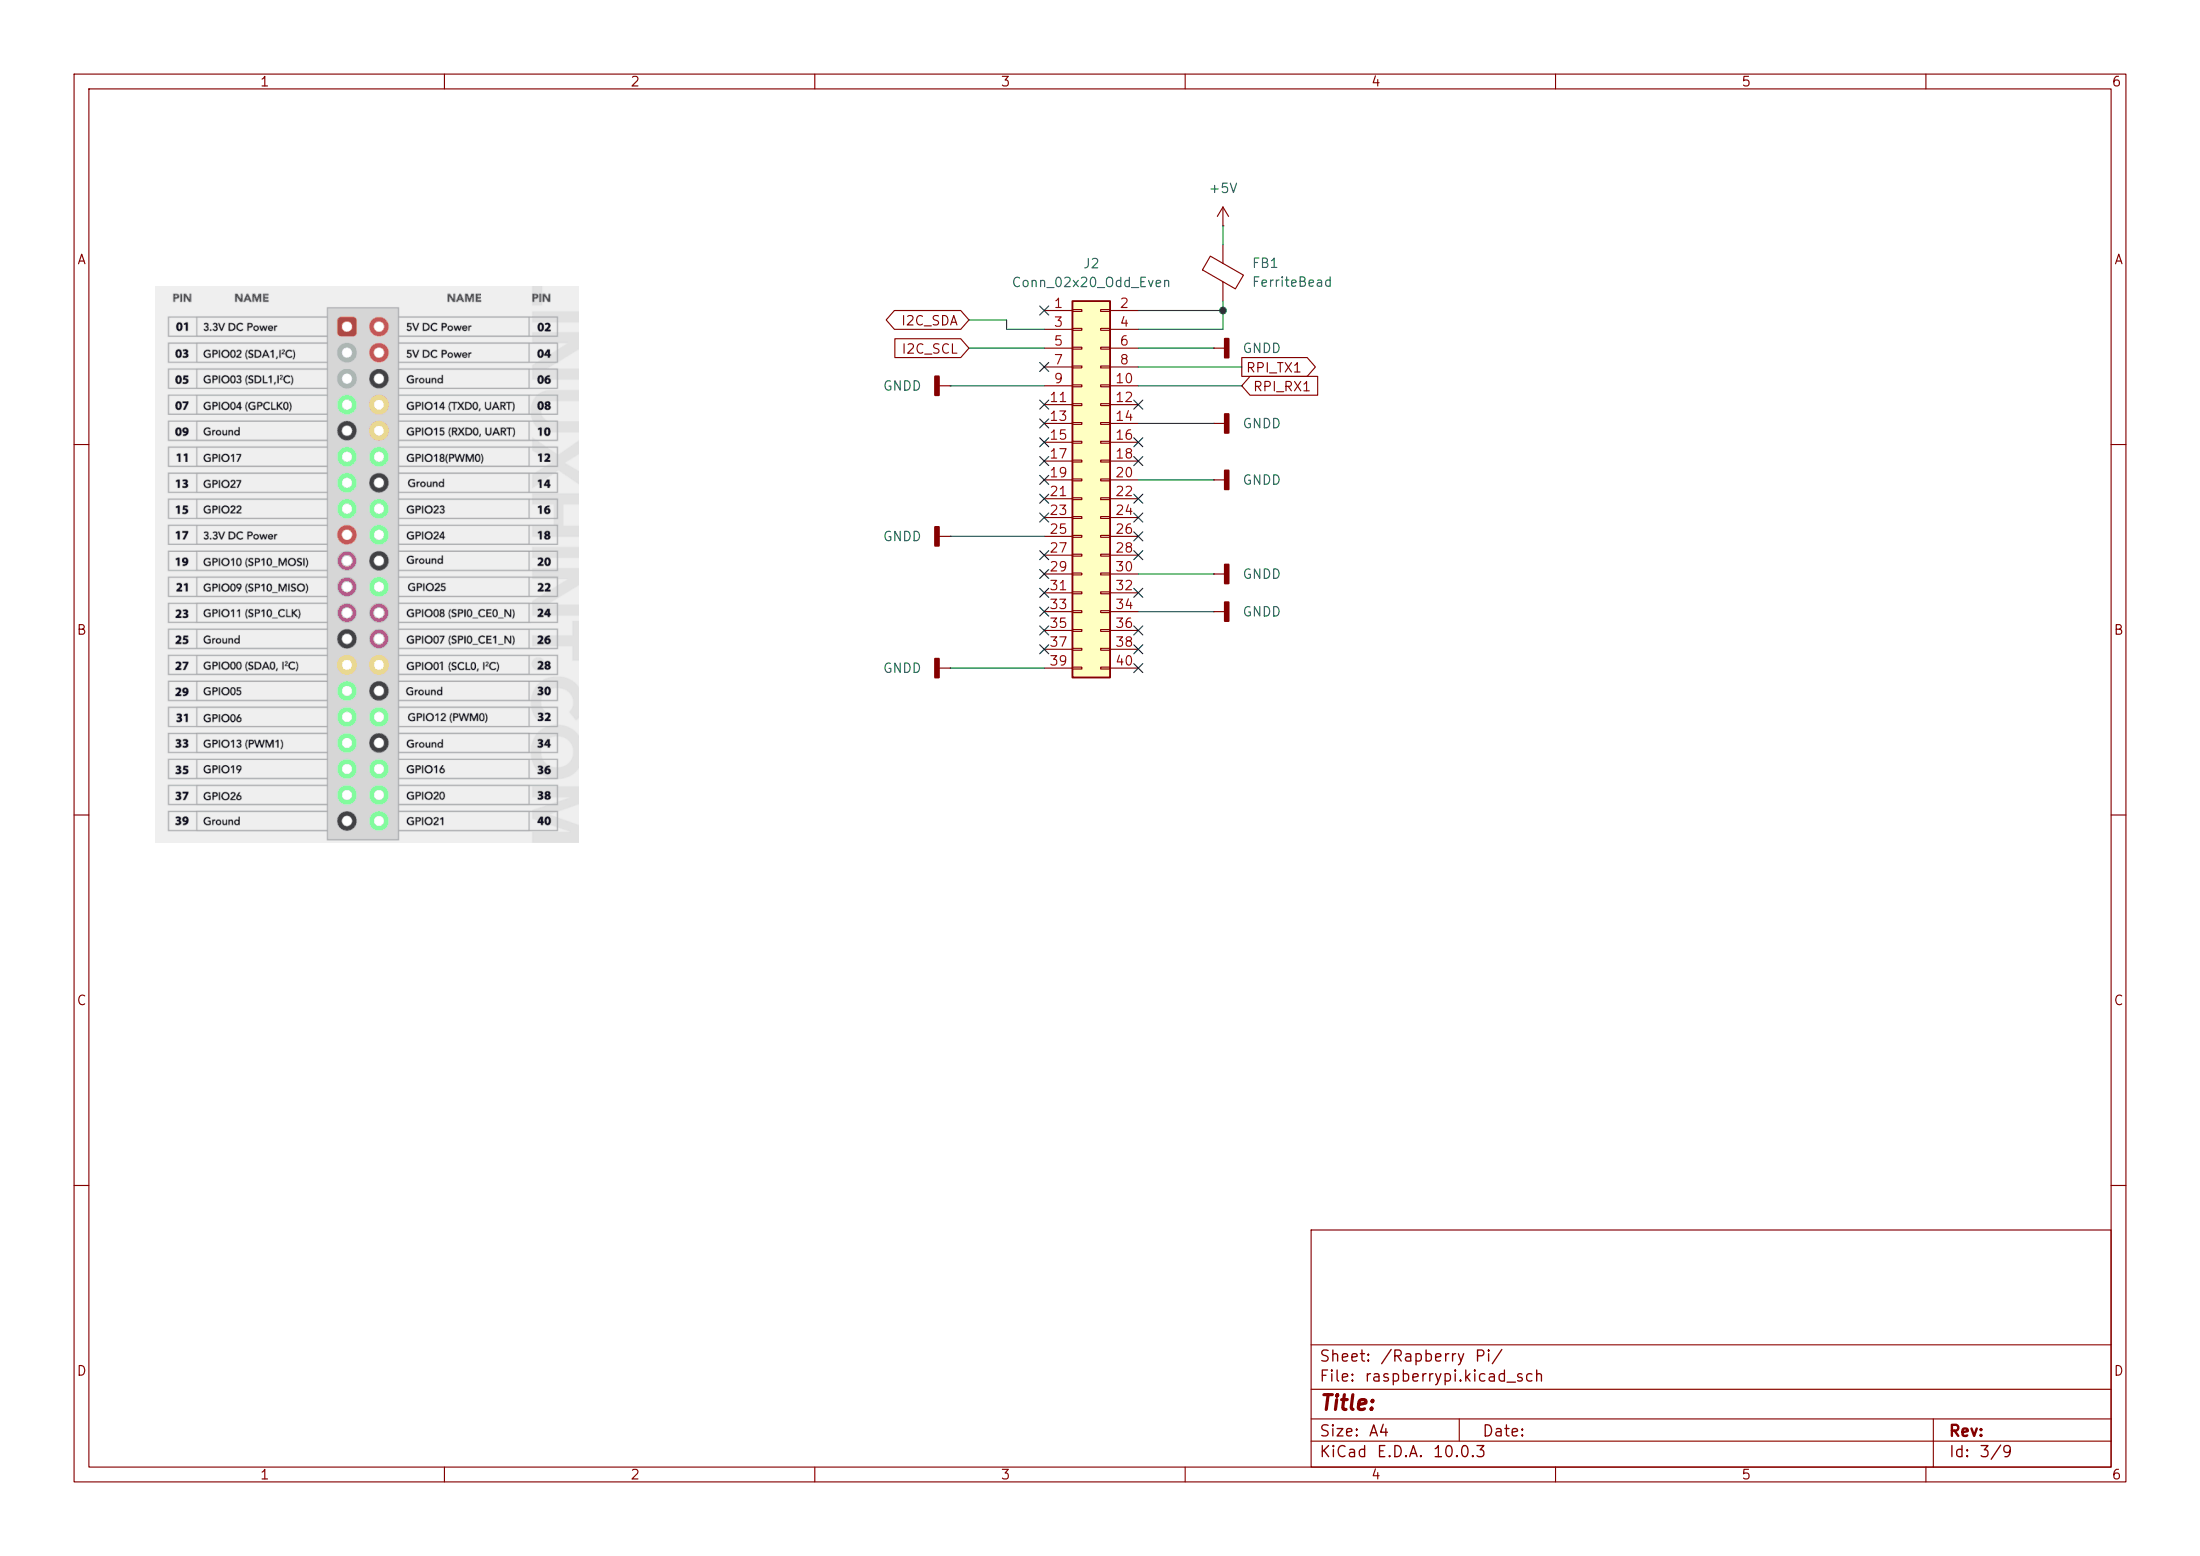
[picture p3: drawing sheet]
(kicad_sch
 (version 20260306)
 (generator "eeschema")
 (generator_version "10.0")
 (paper "A4")
 (lib_symbols
  (symbol "Connector_Generic:Conn_02x20_Odd_Even"
   (pin_names
    (offset 1.016) (hide yes)) (exclude_from_sim no) (in_bom yes) (on_board yes)
   (in_pos_files yes)
   (duplicate_pin_numbers_are_jumpers no)
   (property "Reference" "J" (at 1.27 25.4 0) (show_name no) (do_not_autoplace no) (effects (font (size 1.27 1.27))))
   (property "Value" "Conn_02x20_Odd_Even" (at 1.27 -27.94 0) (show_name no) (do_not_autoplace no) (effects (font (size 1.27 1.27))))
   (property "Footprint" "" (at 0 0 0) (show_name no) (do_not_autoplace no) (hide yes) (effects (font (size 1.27 1.27))))
   (property "Datasheet" "" (at 0 0 0) (show_name no) (do_not_autoplace no) (hide yes) (effects (font (size 1.27 1.27))))
   (property "Description" "Generic connector, double row, 02x20, odd/even pin numbering scheme (row 1 odd numbers, row 2 even numbers), script generated (kicad-library-utils/schlib/autogen/connector/)" (at 0 0 0) (show_name no) (do_not_autoplace no) (hide yes) (effects (font (size 1.27 1.27))))
   (symbol "Conn_02x20_Odd_Even_1_1"
    (rectangle (start -1.27 24.13) (end 3.81 -26.67) (stroke (width 0.254) (type default)) (fill (type background)))
    (rectangle (start -1.27 22.987) (end 0 22.733) (stroke (width 0.1524) (type default)) (fill (type none)))
    (rectangle (start -1.27 20.447) (end 0 20.193) (stroke (width 0.1524) (type default)) (fill (type none)))
    (rectangle (start -1.27 17.907) (end 0 17.653) (stroke (width 0.1524) (type default)) (fill (type none)))
    (rectangle (start -1.27 15.367) (end 0 15.113) (stroke (width 0.1524) (type default)) (fill (type none)))
    (rectangle (start -1.27 12.827) (end 0 12.573) (stroke (width 0.1524) (type default)) (fill (type none)))
    (rectangle (start -1.27 10.287) (end 0 10.033) (stroke (width 0.1524) (type default)) (fill (type none)))
    (rectangle (start -1.27 7.747) (end 0 7.493) (stroke (width 0.1524) (type default)) (fill (type none)))
    (rectangle (start -1.27 5.207) (end 0 4.953) (stroke (width 0.1524) (type default)) (fill (type none)))
    (rectangle (start -1.27 2.667) (end 0 2.413) (stroke (width 0.1524) (type default)) (fill (type none)))
    (rectangle (start -1.27 0.127) (end 0 -0.127) (stroke (width 0.1524) (type default)) (fill (type none)))
    (rectangle (start -1.27 -2.413) (end 0 -2.667) (stroke (width 0.1524) (type default)) (fill (type none)))
    (rectangle (start -1.27 -4.953) (end 0 -5.207) (stroke (width 0.1524) (type default)) (fill (type none)))
    (rectangle (start -1.27 -7.493) (end 0 -7.747) (stroke (width 0.1524) (type default)) (fill (type none)))
    (rectangle (start -1.27 -10.033) (end 0 -10.287) (stroke (width 0.1524) (type default)) (fill (type none)))
    (rectangle (start -1.27 -12.573) (end 0 -12.827) (stroke (width 0.1524) (type default)) (fill (type none)))
    (rectangle (start -1.27 -15.113) (end 0 -15.367) (stroke (width 0.1524) (type default)) (fill (type none)))
    (rectangle (start -1.27 -17.653) (end 0 -17.907) (stroke (width 0.1524) (type default)) (fill (type none)))
    (rectangle (start -1.27 -20.193) (end 0 -20.447) (stroke (width 0.1524) (type default)) (fill (type none)))
    (rectangle (start -1.27 -22.733) (end 0 -22.987) (stroke (width 0.1524) (type default)) (fill (type none)))
    (rectangle (start -1.27 -25.273) (end 0 -25.527) (stroke (width 0.1524) (type default)) (fill (type none)))
    (rectangle (start 3.81 22.987) (end 2.54 22.733) (stroke (width 0.1524) (type default)) (fill (type none)))
    (rectangle (start 3.81 20.447) (end 2.54 20.193) (stroke (width 0.1524) (type default)) (fill (type none)))
    (rectangle (start 3.81 17.907) (end 2.54 17.653) (stroke (width 0.1524) (type default)) (fill (type none)))
    (rectangle (start 3.81 15.367) (end 2.54 15.113) (stroke (width 0.1524) (type default)) (fill (type none)))
    (rectangle (start 3.81 12.827) (end 2.54 12.573) (stroke (width 0.1524) (type default)) (fill (type none)))
    (rectangle (start 3.81 10.287) (end 2.54 10.033) (stroke (width 0.1524) (type default)) (fill (type none)))
    (rectangle (start 3.81 7.747) (end 2.54 7.493) (stroke (width 0.1524) (type default)) (fill (type none)))
    (rectangle (start 3.81 5.207) (end 2.54 4.953) (stroke (width 0.1524) (type default)) (fill (type none)))
    (rectangle (start 3.81 2.667) (end 2.54 2.413) (stroke (width 0.1524) (type default)) (fill (type none)))
    (rectangle (start 3.81 0.127) (end 2.54 -0.127) (stroke (width 0.1524) (type default)) (fill (type none)))
    (rectangle (start 3.81 -2.413) (end 2.54 -2.667) (stroke (width 0.1524) (type default)) (fill (type none)))
    (rectangle (start 3.81 -4.953) (end 2.54 -5.207) (stroke (width 0.1524) (type default)) (fill (type none)))
    (rectangle (start 3.81 -7.493) (end 2.54 -7.747) (stroke (width 0.1524) (type default)) (fill (type none)))
    (rectangle (start 3.81 -10.033) (end 2.54 -10.287) (stroke (width 0.1524) (type default)) (fill (type none)))
    (rectangle (start 3.81 -12.573) (end 2.54 -12.827) (stroke (width 0.1524) (type default)) (fill (type none)))
    (rectangle (start 3.81 -15.113) (end 2.54 -15.367) (stroke (width 0.1524) (type default)) (fill (type none)))
    (rectangle (start 3.81 -17.653) (end 2.54 -17.907) (stroke (width 0.1524) (type default)) (fill (type none)))
    (rectangle (start 3.81 -20.193) (end 2.54 -20.447) (stroke (width 0.1524) (type default)) (fill (type none)))
    (rectangle (start 3.81 -22.733) (end 2.54 -22.987) (stroke (width 0.1524) (type default)) (fill (type none)))
    (rectangle (start 3.81 -25.273) (end 2.54 -25.527) (stroke (width 0.1524) (type default)) (fill (type none)))
    (pin passive line (at -5.08 22.86 0) (length 3.81) (name "Pin_1" (effects (font (size 1.27 1.27)))) (number "1" (effects (font (size 1.27 1.27)))))
    (pin passive line (at 7.62 22.86 180) (length 3.81) (name "Pin_2" (effects (font (size 1.27 1.27)))) (number "2" (effects (font (size 1.27 1.27)))))
    (pin passive line (at -5.08 20.32 0) (length 3.81) (name "Pin_3" (effects (font (size 1.27 1.27)))) (number "3" (effects (font (size 1.27 1.27)))))
    (pin passive line (at 7.62 20.32 180) (length 3.81) (name "Pin_4" (effects (font (size 1.27 1.27)))) (number "4" (effects (font (size 1.27 1.27)))))
    (pin passive line (at -5.08 17.78 0) (length 3.81) (name "Pin_5" (effects (font (size 1.27 1.27)))) (number "5" (effects (font (size 1.27 1.27)))))
    (pin passive line (at 7.62 17.78 180) (length 3.81) (name "Pin_6" (effects (font (size 1.27 1.27)))) (number "6" (effects (font (size 1.27 1.27)))))
    (pin passive line (at -5.08 15.24 0) (length 3.81) (name "Pin_7" (effects (font (size 1.27 1.27)))) (number "7" (effects (font (size 1.27 1.27)))))
    (pin passive line (at 7.62 15.24 180) (length 3.81) (name "Pin_8" (effects (font (size 1.27 1.27)))) (number "8" (effects (font (size 1.27 1.27)))))
    (pin passive line (at -5.08 12.7 0) (length 3.81) (name "Pin_9" (effects (font (size 1.27 1.27)))) (number "9" (effects (font (size 1.27 1.27)))))
    (pin passive line (at 7.62 12.7 180) (length 3.81) (name "Pin_10" (effects (font (size 1.27 1.27)))) (number "10" (effects (font (size 1.27 1.27)))))
    (pin passive line (at -5.08 10.16 0) (length 3.81) (name "Pin_11" (effects (font (size 1.27 1.27)))) (number "11" (effects (font (size 1.27 1.27)))))
    (pin passive line (at 7.62 10.16 180) (length 3.81) (name "Pin_12" (effects (font (size 1.27 1.27)))) (number "12" (effects (font (size 1.27 1.27)))))
    (pin passive line (at -5.08 7.62 0) (length 3.81) (name "Pin_13" (effects (font (size 1.27 1.27)))) (number "13" (effects (font (size 1.27 1.27)))))
    (pin passive line (at 7.62 7.62 180) (length 3.81) (name "Pin_14" (effects (font (size 1.27 1.27)))) (number "14" (effects (font (size 1.27 1.27)))))
    (pin passive line (at -5.08 5.08 0) (length 3.81) (name "Pin_15" (effects (font (size 1.27 1.27)))) (number "15" (effects (font (size 1.27 1.27)))))
    (pin passive line (at 7.62 5.08 180) (length 3.81) (name "Pin_16" (effects (font (size 1.27 1.27)))) (number "16" (effects (font (size 1.27 1.27)))))
    (pin passive line (at -5.08 2.54 0) (length 3.81) (name "Pin_17" (effects (font (size 1.27 1.27)))) (number "17" (effects (font (size 1.27 1.27)))))
    (pin passive line (at 7.62 2.54 180) (length 3.81) (name "Pin_18" (effects (font (size 1.27 1.27)))) (number "18" (effects (font (size 1.27 1.27)))))
    (pin passive line (at -5.08 0 0) (length 3.81) (name "Pin_19" (effects (font (size 1.27 1.27)))) (number "19" (effects (font (size 1.27 1.27)))))
    (pin passive line (at 7.62 0 180) (length 3.81) (name "Pin_20" (effects (font (size 1.27 1.27)))) (number "20" (effects (font (size 1.27 1.27)))))
    (pin passive line (at -5.08 -2.54 0) (length 3.81) (name "Pin_21" (effects (font (size 1.27 1.27)))) (number "21" (effects (font (size 1.27 1.27)))))
    (pin passive line (at 7.62 -2.54 180) (length 3.81) (name "Pin_22" (effects (font (size 1.27 1.27)))) (number "22" (effects (font (size 1.27 1.27)))))
    (pin passive line (at -5.08 -5.08 0) (length 3.81) (name "Pin_23" (effects (font (size 1.27 1.27)))) (number "23" (effects (font (size 1.27 1.27)))))
    (pin passive line (at 7.62 -5.08 180) (length 3.81) (name "Pin_24" (effects (font (size 1.27 1.27)))) (number "24" (effects (font (size 1.27 1.27)))))
    (pin passive line (at -5.08 -7.62 0) (length 3.81) (name "Pin_25" (effects (font (size 1.27 1.27)))) (number "25" (effects (font (size 1.27 1.27)))))
    (pin passive line (at 7.62 -7.62 180) (length 3.81) (name "Pin_26" (effects (font (size 1.27 1.27)))) (number "26" (effects (font (size 1.27 1.27)))))
    (pin passive line (at -5.08 -10.16 0) (length 3.81) (name "Pin_27" (effects (font (size 1.27 1.27)))) (number "27" (effects (font (size 1.27 1.27)))))
    (pin passive line (at 7.62 -10.16 180) (length 3.81) (name "Pin_28" (effects (font (size 1.27 1.27)))) (number "28" (effects (font (size 1.27 1.27)))))
    (pin passive line (at -5.08 -12.7 0) (length 3.81) (name "Pin_29" (effects (font (size 1.27 1.27)))) (number "29" (effects (font (size 1.27 1.27)))))
    (pin passive line (at 7.62 -12.7 180) (length 3.81) (name "Pin_30" (effects (font (size 1.27 1.27)))) (number "30" (effects (font (size 1.27 1.27)))))
    (pin passive line (at -5.08 -15.24 0) (length 3.81) (name "Pin_31" (effects (font (size 1.27 1.27)))) (number "31" (effects (font (size 1.27 1.27)))))
    (pin passive line (at 7.62 -15.24 180) (length 3.81) (name "Pin_32" (effects (font (size 1.27 1.27)))) (number "32" (effects (font (size 1.27 1.27)))))
    (pin passive line (at -5.08 -17.78 0) (length 3.81) (name "Pin_33" (effects (font (size 1.27 1.27)))) (number "33" (effects (font (size 1.27 1.27)))))
    (pin passive line (at 7.62 -17.78 180) (length 3.81) (name "Pin_34" (effects (font (size 1.27 1.27)))) (number "34" (effects (font (size 1.27 1.27)))))
    (pin passive line (at -5.08 -20.32 0) (length 3.81) (name "Pin_35" (effects (font (size 1.27 1.27)))) (number "35" (effects (font (size 1.27 1.27)))))
    (pin passive line (at 7.62 -20.32 180) (length 3.81) (name "Pin_36" (effects (font (size 1.27 1.27)))) (number "36" (effects (font (size 1.27 1.27)))))
    (pin passive line (at -5.08 -22.86 0) (length 3.81) (name "Pin_37" (effects (font (size 1.27 1.27)))) (number "37" (effects (font (size 1.27 1.27)))))
    (pin passive line (at 7.62 -22.86 180) (length 3.81) (name "Pin_38" (effects (font (size 1.27 1.27)))) (number "38" (effects (font (size 1.27 1.27)))))
    (pin passive line (at -5.08 -25.4 0) (length 3.81) (name "Pin_39" (effects (font (size 1.27 1.27)))) (number "39" (effects (font (size 1.27 1.27)))))
    (pin passive line (at 7.62 -25.4 180) (length 3.81) (name "Pin_40" (effects (font (size 1.27 1.27)))) (number "40" (effects (font (size 1.27 1.27))))))
   (embedded_fonts no))
  (symbol "Device:FerriteBead"
   (pin_numbers (hide yes))
   (pin_names
    (offset 0)) (exclude_from_sim no) (in_bom yes) (on_board yes)
   (in_pos_files yes)
   (duplicate_pin_numbers_are_jumpers no)
   (property "Reference" "FB" (at -3.81 0.635 90) (show_name no) (do_not_autoplace no) (effects (font (size 1.27 1.27))))
   (property "Value" "FerriteBead" (at 3.81 0 90) (show_name no) (do_not_autoplace no) (effects (font (size 1.27 1.27))))
   (property "Footprint" "" (at -1.778 0 90) (show_name no) (do_not_autoplace no) (hide yes) (effects (font (size 1.27 1.27))))
   (property "Datasheet" "" (at 0 0 0) (show_name no) (do_not_autoplace no) (hide yes) (effects (font (size 1.27 1.27))))
   (property "Description" "Ferrite bead" (at 0 0 0) (show_name no) (do_not_autoplace no) (hide yes) (effects (font (size 1.27 1.27))))
   (symbol "FerriteBead_0_1"
    (polyline (pts (xy -2.7686 0.4064) (xy -1.7018 2.2606) (xy 2.7686 -0.3048) (xy 1.6764 -2.159) (xy -2.7686 0.4064)) (stroke (width 0) (type default)) (fill (type none)))
    (polyline (pts (xy 0 1.27) (xy 0 1.2954)) (stroke (width 0) (type default)) (fill (type none)))
    (polyline (pts (xy 0 -1.27) (xy 0 -1.2192)) (stroke (width 0) (type default)) (fill (type none))))
   (symbol "FerriteBead_1_1"
    (pin passive line (at 0 3.81 270) (length 2.54) (name "" (effects (font (size 1.27 1.27)))) (number "1" (effects (font (size 1.27 1.27)))))
    (pin passive line (at 0 -3.81 90) (length 2.54) (name "" (effects (font (size 1.27 1.27)))) (number "2" (effects (font (size 1.27 1.27))))))
   (embedded_fonts no))
  (symbol "power:+5V"
   (power global)
   (pin_numbers (hide yes))
   (pin_names
    (offset 0) (hide yes)) (exclude_from_sim no) (in_bom yes) (on_board yes)
   (in_pos_files yes)
   (duplicate_pin_numbers_are_jumpers no)
   (property "Reference" "#PWR" (at 0 -3.81 0) (show_name no) (do_not_autoplace no) (hide yes) (effects (font (size 1.27 1.27))))
   (property "Value" "+5V" (at 0 3.556 0) (show_name no) (do_not_autoplace no) (effects (font (size 1.27 1.27))))
   (property "Footprint" "" (at 0 0 0) (show_name no) (do_not_autoplace no) (hide yes) (effects (font (size 1.27 1.27))))
   (property "Datasheet" "" (at 0 0 0) (show_name no) (do_not_autoplace no) (hide yes) (effects (font (size 1.27 1.27))))
   (property "Description" "Power symbol creates a global label with name \"+5V\"" (at 0 0 0) (show_name no) (do_not_autoplace no) (hide yes) (effects (font (size 1.27 1.27))))
   (symbol "+5V_0_1"
    (polyline (pts (xy -0.762 1.27) (xy 0 2.54)) (stroke (width 0) (type default)) (fill (type none)))
    (polyline (pts (xy 0 2.54) (xy 0.762 1.27)) (stroke (width 0) (type default)) (fill (type none)))
    (polyline (pts (xy 0 0) (xy 0 2.54)) (stroke (width 0) (type default)) (fill (type none))))
   (symbol "+5V_1_1"
    (pin power_in line (at 0 0 90) (length 0) (name "" (effects (font (size 1.27 1.27)))) (number "1" (effects (font (size 1.27 1.27))))))
   (embedded_fonts no))
  (symbol "power:GNDD"
   (power global)
   (pin_numbers (hide yes))
   (pin_names
    (offset 0) (hide yes)) (exclude_from_sim no) (in_bom yes) (on_board yes)
   (in_pos_files yes)
   (duplicate_pin_numbers_are_jumpers no)
   (property "Reference" "#PWR" (at 0 -6.35 0) (show_name no) (do_not_autoplace no) (hide yes) (effects (font (size 1.27 1.27))))
   (property "Value" "GNDD" (at 0 -3.175 0) (show_name no) (do_not_autoplace no) (effects (font (size 1.27 1.27))))
   (property "Footprint" "" (at 0 0 0) (show_name no) (do_not_autoplace no) (hide yes) (effects (font (size 1.27 1.27))))
   (property "Datasheet" "" (at 0 0 0) (show_name no) (do_not_autoplace no) (hide yes) (effects (font (size 1.27 1.27))))
   (property "Description" "Power symbol creates a global label with name \"GNDD\" , digital ground" (at 0 0 0) (show_name no) (do_not_autoplace no) (hide yes) (effects (font (size 1.27 1.27))))
   (symbol "GNDD_0_1"
    (rectangle (start -1.27 -1.524) (end 1.27 -2.032) (stroke (width 0.254) (type default)) (fill (type outline)))
    (polyline (pts (xy 0 0) (xy 0 -1.524)) (stroke (width 0) (type default)) (fill (type none))))
   (symbol "GNDD_1_1"
    (pin power_in line (at 0 0 270) (length 0) (name "" (effects (font (size 1.27 1.27)))) (number "1" (effects (font (size 1.27 1.27))))))
   (embedded_fonts no)))
 (junction
  (at 165.1 41.91)
  (diameter 0)
  (color 0 0 0 0))
 (no_connect
  (at 140.97 87.63))
 (no_connect
  (at 153.67 54.61))
 (no_connect
  (at 140.97 49.53))
 (no_connect
  (at 140.97 77.47))
 (no_connect
  (at 153.67 74.93))
 (no_connect
  (at 140.97 54.61))
 (no_connect
  (at 140.97 59.69))
 (no_connect
  (at 140.97 67.31))
 (no_connect
  (at 140.97 69.85))
 (no_connect
  (at 153.67 59.69))
 (no_connect
  (at 153.67 69.85))
 (no_connect
  (at 153.67 62.23))
 (no_connect
  (at 140.97 82.55))
 (no_connect
  (at 153.67 67.31))
 (no_connect
  (at 140.97 80.01))
 (no_connect
  (at 140.97 62.23))
 (no_connect
  (at 140.97 57.15))
 (no_connect
  (at 153.67 72.39))
 (no_connect
  (at 140.97 85.09))
 (no_connect
  (at 140.97 74.93))
 (no_connect
  (at 140.97 64.77))
 (no_connect
  (at 153.67 90.17))
 (no_connect
  (at 153.67 80.01))
 (no_connect
  (at 153.67 85.09))
 (no_connect
  (at 153.67 87.63))
 (no_connect
  (at 140.97 41.91))
 (wire
  (pts (xy 165.1 41.91) (xy 165.1 40.64))
  (stroke (width 0) (type default)))
 (wire
  (pts (xy 128.27 90.17) (xy 140.97 90.17))
  (stroke (width 0) (type default)))
 (wire
  (pts (xy 153.67 64.77) (xy 163.83 64.77))
  (stroke (width 0) (type default)))
 (wire
  (pts (xy 128.27 72.39) (xy 140.97 72.39))
  (stroke (width 0) (type default)))
 (wire
  (pts (xy 135.89 44.45) (xy 140.97 44.45))
  (stroke (width 0) (type default)))
 (wire
  (pts (xy 153.67 57.15) (xy 163.83 57.15))
  (stroke (width 0) (type default)))
 (wire
  (pts (xy 153.67 46.99) (xy 163.83 46.99))
  (stroke (width 0) (type default)))
 (wire
  (pts (xy 135.89 43.18) (xy 135.89 44.45))
  (stroke (width 0) (type default)))
 (wire
  (pts (xy 153.67 77.47) (xy 163.83 77.47))
  (stroke (width 0) (type default)))
 (wire
  (pts (xy 165.1 44.45) (xy 165.1 41.91))
  (stroke (width 0) (type default)))
 (wire
  (pts (xy 130.81 43.18) (xy 135.89 43.18))
  (stroke (width 0) (type default)))
 (wire
  (pts (xy 153.67 52.07) (xy 167.64 52.07))
  (stroke (width 0) (type default)))
 (wire
  (pts (xy 153.67 49.53) (xy 167.64 49.53))
  (stroke (width 0) (type default)))
 (wire
  (pts (xy 153.67 41.91) (xy 165.1 41.91))
  (stroke (width 0) (type default)))
 (wire
  (pts (xy 153.67 44.45) (xy 165.1 44.45))
  (stroke (width 0) (type default)))
 (wire
  (pts (xy 130.81 46.99) (xy 140.97 46.99))
  (stroke (width 0) (type default)))
 (wire
  (pts (xy 153.67 82.55) (xy 163.83 82.55))
  (stroke (width 0) (type default)))
 (wire
  (pts (xy 165.1 30.48) (xy 165.1 33.02))
  (stroke (width 0) (type default)))
 (wire
  (pts (xy 128.27 52.07) (xy 140.97 52.07))
  (stroke (width 0) (type default)))
 (image
  (at 49.53 76.2)
  (data))
 (global_label "RPI_TX1"
  (shape output)
  (at 167.64 49.53 0)
  (fields_autoplaced yes)
  (effects (font (size 1.27 1.27)) (justify left))
  (property "Intersheetrefs" "${INTERSHEET_REFS}" (at 178.1242 49.53 0) (hide yes) (show_name no) (do_not_autoplace no) (effects (font (size 1.27 1.27)) (justify left))))
 (global_label "RPI_RX1"
  (shape input)
  (at 167.64 52.07 0)
  (fields_autoplaced yes)
  (effects (font (size 1.27 1.27)) (justify left))
  (property "Intersheetrefs" "${INTERSHEET_REFS}" (at 178.4266 52.07 0) (hide yes) (show_name no) (do_not_autoplace no) (effects (font (size 1.27 1.27)) (justify left))))
 (global_label "I2C_SCL"
  (shape input)
  (at 130.81 46.99 180)
  (fields_autoplaced yes)
  (effects (font (size 1.27 1.27)) (justify right))
  (property "Intersheetrefs" "${INTERSHEET_REFS}" (at 120.2653 46.99 0) (hide yes) (show_name no) (do_not_autoplace no) (effects (font (size 1.27 1.27)) (justify right))))
 (global_label "I2C_SDA"
  (shape bidirectional)
  (at 130.81 43.18 180)
  (fields_autoplaced yes)
  (effects (font (size 1.27 1.27)) (justify right))
  (property "Intersheetrefs" "${INTERSHEET_REFS}" (at 119.0935 43.18 0) (hide yes) (show_name no) (do_not_autoplace no) (effects (font (size 1.27 1.27)) (justify right))))
 (symbol
  (lib_id "power:GNDD")
  (at 128.27 72.39 270)
  (unit 1)
  (body_style 1)
  (exclude_from_sim no)
  (in_bom yes)
  (on_board yes)
  (in_pos_files yes)
  (dnp no)
  (fields_autoplaced yes)
  (property "Reference" "#PWR017" (at 121.92 72.39 0) (hide yes) (show_name no) (do_not_autoplace no) (effects (font (size 1.27 1.27))))
  (property "Value" "GNDD" (at 124.46 72.3899 90) (show_name no) (do_not_autoplace no) (effects (font (size 1.27 1.27)) (justify right)))
  (property "Footprint" "" (at 128.27 72.39 0) (hide yes) (show_name no) (do_not_autoplace no) (effects (font (size 1.27 1.27))))
  (property "Datasheet" "" (at 128.27 72.39 0) (hide yes) (show_name no) (do_not_autoplace no) (effects (font (size 1.27 1.27))))
  (property "Description" "Power symbol creates a global label with name \"GNDD\" , digital ground" (at 128.27 72.39 0) (hide yes) (show_name no) (do_not_autoplace no) (effects (font (size 1.27 1.27))))
  (pin "1"))
 (symbol
  (lib_id "power:GNDD")
  (at 163.83 57.15 90)
  (unit 1)
  (body_style 1)
  (exclude_from_sim no)
  (in_bom yes)
  (on_board yes)
  (in_pos_files yes)
  (dnp no)
  (fields_autoplaced yes)
  (property "Reference" "#PWR015" (at 170.18 57.15 0) (hide yes) (show_name no) (do_not_autoplace no) (effects (font (size 1.27 1.27))))
  (property "Value" "GNDD" (at 167.64 57.1499 90) (show_name no) (do_not_autoplace no) (effects (font (size 1.27 1.27)) (justify right)))
  (property "Footprint" "" (at 163.83 57.15 0) (hide yes) (show_name no) (do_not_autoplace no) (effects (font (size 1.27 1.27))))
  (property "Datasheet" "" (at 163.83 57.15 0) (hide yes) (show_name no) (do_not_autoplace no) (effects (font (size 1.27 1.27))))
  (property "Description" "Power symbol creates a global label with name \"GNDD\" , digital ground" (at 163.83 57.15 0) (hide yes) (show_name no) (do_not_autoplace no) (effects (font (size 1.27 1.27))))
  (pin "1"))
 (symbol
  (lib_id "power:+5V")
  (at 165.1 30.48 0)
  (unit 1)
  (body_style 1)
  (exclude_from_sim no)
  (in_bom yes)
  (on_board yes)
  (in_pos_files yes)
  (dnp no)
  (fields_autoplaced yes)
  (property "Reference" "#PWR012" (at 165.1 34.29 0) (hide yes) (show_name no) (do_not_autoplace no) (effects (font (size 1.27 1.27))))
  (property "Value" "+5V" (at 165.1 25.4 0) (show_name no) (do_not_autoplace no) (effects (font (size 1.27 1.27))))
  (property "Footprint" "" (at 165.1 30.48 0) (hide yes) (show_name no) (do_not_autoplace no) (effects (font (size 1.27 1.27))))
  (property "Datasheet" "" (at 165.1 30.48 0) (hide yes) (show_name no) (do_not_autoplace no) (effects (font (size 1.27 1.27))))
  (property "Description" "Power symbol creates a global label with name \"+5V\"" (at 165.1 30.48 0) (hide yes) (show_name no) (do_not_autoplace no) (effects (font (size 1.27 1.27))))
  (pin "1"))
 (symbol
  (lib_id "power:GNDD")
  (at 163.83 46.99 90)
  (unit 1)
  (body_style 1)
  (exclude_from_sim no)
  (in_bom yes)
  (on_board yes)
  (in_pos_files yes)
  (dnp no)
  (fields_autoplaced yes)
  (property "Reference" "#PWR013" (at 170.18 46.99 0) (hide yes) (show_name no) (do_not_autoplace no) (effects (font (size 1.27 1.27))))
  (property "Value" "GNDD" (at 167.64 46.9899 90) (show_name no) (do_not_autoplace no) (effects (font (size 1.27 1.27)) (justify right)))
  (property "Footprint" "" (at 163.83 46.99 0) (hide yes) (show_name no) (do_not_autoplace no) (effects (font (size 1.27 1.27))))
  (property "Datasheet" "" (at 163.83 46.99 0) (hide yes) (show_name no) (do_not_autoplace no) (effects (font (size 1.27 1.27))))
  (property "Description" "Power symbol creates a global label with name \"GNDD\" , digital ground" (at 163.83 46.99 0) (hide yes) (show_name no) (do_not_autoplace no) (effects (font (size 1.27 1.27))))
  (pin "1"))
 (symbol
  (lib_id "Connector_Generic:Conn_02x20_Odd_Even")
  (at 146.05 64.77 0)
  (unit 1)
  (body_style 1)
  (exclude_from_sim no)
  (in_bom yes)
  (on_board yes)
  (in_pos_files yes)
  (dnp no)
  (fields_autoplaced yes)
  (property "Reference" "J2" (at 147.32 35.56 0) (show_name no) (do_not_autoplace no) (effects (font (size 1.27 1.27))))
  (property "Value" "Conn_02x20_Odd_Even" (at 147.32 38.1 0) (show_name no) (do_not_autoplace no) (effects (font (size 1.27 1.27))))
  (property "Footprint" "buket:RaspberryPİ4" (at 146.05 64.77 0) (hide yes) (show_name no) (do_not_autoplace no) (effects (font (size 1.27 1.27))))
  (property "Datasheet" "" (at 146.05 64.77 0) (hide yes) (show_name no) (do_not_autoplace no) (effects (font (size 1.27 1.27))))
  (property "Description" "Generic connector, double row, 02x20, odd/even pin numbering scheme (row 1 odd numbers, row 2 even numbers), script generated (kicad-library-utils/schlib/autogen/connector/)" (at 146.05 64.77 0) (hide yes) (show_name no) (do_not_autoplace no) (effects (font (size 1.27 1.27))))
  (property "LİNK" "https://www.digikey.com/en/products/detail/same-sky-formerly-cui-devices/SSK04-FPH-254-B20/28772147" (at 146.05 64.77 0) (hide yes) (show_name no) (do_not_autoplace no) (effects (font (size 1.27 1.27))))
  (pin "3")
  (pin "16")
  (pin "21")
  (pin "23")
  (pin "4")
  (pin "7")
  (pin "6")
  (pin "2")
  (pin "8")
  (pin "9")
  (pin "10")
  (pin "12")
  (pin "19")
  (pin "5")
  (pin "14")
  (pin "17")
  (pin "33")
  (pin "39")
  (pin "11")
  (pin "15")
  (pin "18")
  (pin "1")
  (pin "13")
  (pin "20")
  (pin "22")
  (pin "28")
  (pin "24")
  (pin "29")
  (pin "34")
  (pin "36")
  (pin "30")
  (pin "37")
  (pin "27")
  (pin "38")
  (pin "31")
  (pin "25")
  (pin "26")
  (pin "32")
  (pin "35")
  (pin "40"))
 (symbol
  (lib_id "power:GNDD")
  (at 163.83 82.55 90)
  (unit 1)
  (body_style 1)
  (exclude_from_sim no)
  (in_bom yes)
  (on_board yes)
  (in_pos_files yes)
  (dnp no)
  (fields_autoplaced yes)
  (property "Reference" "#PWR019" (at 170.18 82.55 0) (hide yes) (show_name no) (do_not_autoplace no) (effects (font (size 1.27 1.27))))
  (property "Value" "GNDD" (at 167.64 82.5499 90) (show_name no) (do_not_autoplace no) (effects (font (size 1.27 1.27)) (justify right)))
  (property "Footprint" "" (at 163.83 82.55 0) (hide yes) (show_name no) (do_not_autoplace no) (effects (font (size 1.27 1.27))))
  (property "Datasheet" "" (at 163.83 82.55 0) (hide yes) (show_name no) (do_not_autoplace no) (effects (font (size 1.27 1.27))))
  (property "Description" "Power symbol creates a global label with name \"GNDD\" , digital ground" (at 163.83 82.55 0) (hide yes) (show_name no) (do_not_autoplace no) (effects (font (size 1.27 1.27))))
  (pin "1"))
 (symbol
  (lib_id "power:GNDD")
  (at 128.27 52.07 270)
  (unit 1)
  (body_style 1)
  (exclude_from_sim no)
  (in_bom yes)
  (on_board yes)
  (in_pos_files yes)
  (dnp no)
  (fields_autoplaced yes)
  (property "Reference" "#PWR014" (at 121.92 52.07 0) (hide yes) (show_name no) (do_not_autoplace no) (effects (font (size 1.27 1.27))))
  (property "Value" "GNDD" (at 124.46 52.0699 90) (show_name no) (do_not_autoplace no) (effects (font (size 1.27 1.27)) (justify right)))
  (property "Footprint" "" (at 128.27 52.07 0) (hide yes) (show_name no) (do_not_autoplace no) (effects (font (size 1.27 1.27))))
  (property "Datasheet" "" (at 128.27 52.07 0) (hide yes) (show_name no) (do_not_autoplace no) (effects (font (size 1.27 1.27))))
  (property "Description" "Power symbol creates a global label with name \"GNDD\" , digital ground" (at 128.27 52.07 0) (hide yes) (show_name no) (do_not_autoplace no) (effects (font (size 1.27 1.27))))
  (pin "1"))
 (symbol
  (lib_id "Device:FerriteBead")
  (at 165.1 36.83 0)
  (unit 1)
  (body_style 1)
  (exclude_from_sim no)
  (in_bom yes)
  (on_board yes)
  (in_pos_files yes)
  (dnp no)
  (fields_autoplaced yes)
  (property "Reference" "FB1" (at 168.91 35.5091 0) (show_name no) (do_not_autoplace no) (effects (font (size 1.27 1.27)) (justify left)))
  (property "Value" "FerriteBead" (at 168.91 38.0491 0) (show_name no) (do_not_autoplace no) (effects (font (size 1.27 1.27)) (justify left)))
  (property "Footprint" "Inductor_SMD:L_0805_2012Metric" (at 163.322 36.83 90) (hide yes) (show_name no) (do_not_autoplace no) (effects (font (size 1.27 1.27))))
  (property "Datasheet" "" (at 165.1 36.83 0) (hide yes) (show_name no) (do_not_autoplace no) (effects (font (size 1.27 1.27))))
  (property "Description" "Ferrite bead" (at 165.1 36.83 0) (hide yes) (show_name no) (do_not_autoplace no) (effects (font (size 1.27 1.27))))
  (pin "1")
  (pin "2"))
 (symbol
  (lib_id "power:GNDD")
  (at 163.83 77.47 90)
  (unit 1)
  (body_style 1)
  (exclude_from_sim no)
  (in_bom yes)
  (on_board yes)
  (in_pos_files yes)
  (dnp no)
  (fields_autoplaced yes)
  (property "Reference" "#PWR018" (at 170.18 77.47 0) (hide yes) (show_name no) (do_not_autoplace no) (effects (font (size 1.27 1.27))))
  (property "Value" "GNDD" (at 167.64 77.4699 90) (show_name no) (do_not_autoplace no) (effects (font (size 1.27 1.27)) (justify right)))
  (property "Footprint" "" (at 163.83 77.47 0) (hide yes) (show_name no) (do_not_autoplace no) (effects (font (size 1.27 1.27))))
  (property "Datasheet" "" (at 163.83 77.47 0) (hide yes) (show_name no) (do_not_autoplace no) (effects (font (size 1.27 1.27))))
  (property "Description" "Power symbol creates a global label with name \"GNDD\" , digital ground" (at 163.83 77.47 0) (hide yes) (show_name no) (do_not_autoplace no) (effects (font (size 1.27 1.27))))
  (pin "1"))
 (symbol
  (lib_id "power:GNDD")
  (at 163.83 64.77 90)
  (unit 1)
  (body_style 1)
  (exclude_from_sim no)
  (in_bom yes)
  (on_board yes)
  (in_pos_files yes)
  (dnp no)
  (fields_autoplaced yes)
  (property "Reference" "#PWR016" (at 170.18 64.77 0) (hide yes) (show_name no) (do_not_autoplace no) (effects (font (size 1.27 1.27))))
  (property "Value" "GNDD" (at 167.64 64.7699 90) (show_name no) (do_not_autoplace no) (effects (font (size 1.27 1.27)) (justify right)))
  (property "Footprint" "" (at 163.83 64.77 0) (hide yes) (show_name no) (do_not_autoplace no) (effects (font (size 1.27 1.27))))
  (property "Datasheet" "" (at 163.83 64.77 0) (hide yes) (show_name no) (do_not_autoplace no) (effects (font (size 1.27 1.27))))
  (property "Description" "Power symbol creates a global label with name \"GNDD\" , digital ground" (at 163.83 64.77 0) (hide yes) (show_name no) (do_not_autoplace no) (effects (font (size 1.27 1.27))))
  (pin "1"))
 (symbol
  (lib_id "power:GNDD")
  (at 128.27 90.17 270)
  (unit 1)
  (body_style 1)
  (exclude_from_sim no)
  (in_bom yes)
  (on_board yes)
  (in_pos_files yes)
  (dnp no)
  (fields_autoplaced yes)
  (property "Reference" "#PWR020" (at 121.92 90.17 0) (hide yes) (show_name no) (do_not_autoplace no) (effects (font (size 1.27 1.27))))
  (property "Value" "GNDD" (at 124.46 90.1699 90) (show_name no) (do_not_autoplace no) (effects (font (size 1.27 1.27)) (justify right)))
  (property "Footprint" "" (at 128.27 90.17 0) (hide yes) (show_name no) (do_not_autoplace no) (effects (font (size 1.27 1.27))))
  (property "Datasheet" "" (at 128.27 90.17 0) (hide yes) (show_name no) (do_not_autoplace no) (effects (font (size 1.27 1.27))))
  (property "Description" "Power symbol creates a global label with name \"GNDD\" , digital ground" (at 128.27 90.17 0) (hide yes) (show_name no) (do_not_autoplace no) (effects (font (size 1.27 1.27))))
  (pin "1")))
